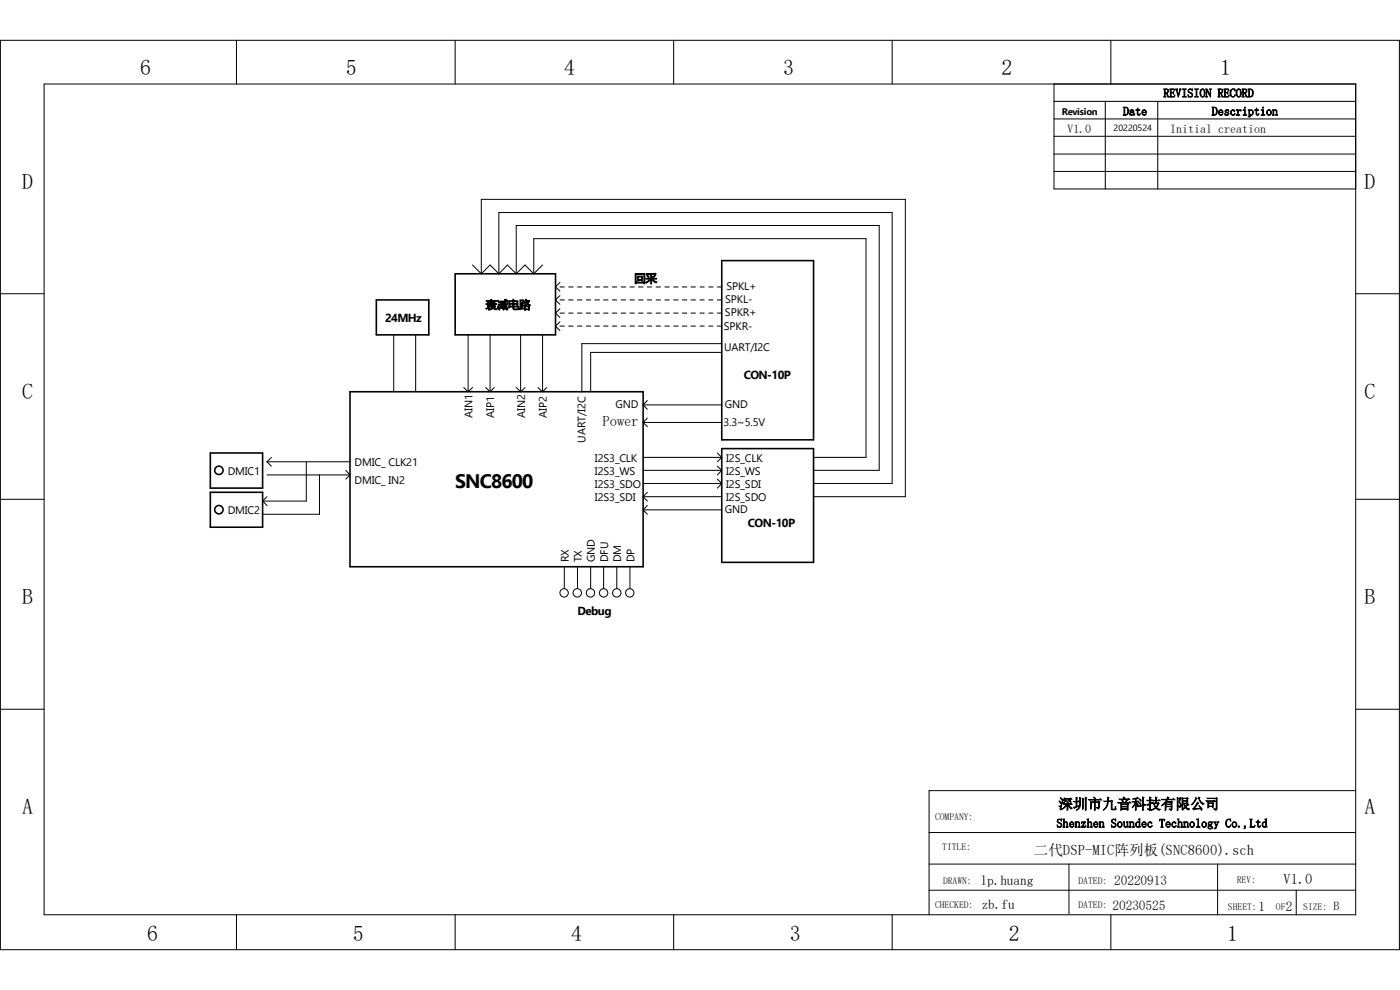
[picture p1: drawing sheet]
<svg xmlns="http://www.w3.org/2000/svg" width="297mm" height="210mm" viewBox="0 0 297 210" stroke-linecap="round" stroke-linejoin="round" font-family="sans-serif">
<g fill="none" stroke="#000" stroke-width=".21">
<path d="M.1 8.6h296.8v192.9h-296.8zM9.4 17.8h278.2v176.3h-278.2zM50.2 8.6v9.2M96.6 8.6v9.2M142.9 8.6v9.2M189.3 8.6v9.2M223.6 17.8v22.3h64M235.7 8.6v9.2M223.6 32.7h64M223.6 36.4h64M223.6 21.5h64M223.6 25.2h64"/>
<path d="M223.6 28.9h64M234.5 21.5v18.6M245.6 21.5v18.6M100.2 56.2l1.9 1.9M102.1 58.1v-15.8h90v63.1h-19.5M102.1 58.1l1.9-1.9 1.8 1.9M105.8 58.1v-13h83.5v57.5h-16.7M105.8 58.1l1.9-1.9 1.8 1.9M109.5 58.1v-10.3h77v52h-13.9M109.5 58.1l1.9-1.9 1.8 1.9M113.2 58.1v-7.5h70.5v46.4h-11.1M115.1 56.2l-1.9 1.9"/>
<path d="M118.8 59.9l-.9 1 .9 .9M.1 62.3h9.3M83.5 71v12.1M88.2 71v12.1M99.3 71v12.1M104 71v12.1M110.4 71v12.1M115.1 71v12.1M118.8 60.9h.9M118.8 63.6h.9M118.8 62.7l-.9 .9 .9 1M118.8 66.4h.9"/>
<path d="M118.8 65.5l-.9 .9 .9 1M118.8 69.2h.9M118.8 68.3l-.9 .9 .9 .9M120.6 60.9h1M120.6 63.6h1M120.6 66.4h1M120.6 69.2h1M122.5 60.9h.9M122.5 63.6h.9M122.5 66.4h.9M122.5 69.2h.9M124.4 60.9h.9"/>
<path d="M124.4 63.6h.9M124.4 66.4h.9M124.4 69.2h.9M126.2 60.9h1M126.2 63.6h1M126.2 66.4h1M126.2 69.2h1M128.1 60.9h.9M128.1 63.6h.9M128.1 66.4h.9M128.1 69.2h.9M129.9 60.9h1"/>
<path d="M129.9 63.6h1M129.9 66.4h1M129.9 69.2h1M131.8 60.9h.9M131.8 63.6h.9M131.8 66.4h.9M131.8 69.2h.9M133.6 60.9h1M133.6 63.6h1M133.6 66.4h1M133.6 69.2h1M135.5 60.9h.9"/>
<path d="M135.5 63.6h.9M135.5 66.4h.9M135.5 69.2h.9M137.3 60.9h1M137.3 63.6h1M137.3 66.4h1M137.3 69.2h1M139.2 60.9h.9M139.2 63.6h.9M139.2 66.4h.9M139.2 69.2h.9M141.1 60.9h.9"/>
<path d="M141.1 63.6h.9M141.1 66.4h.9M141.1 69.2h.9M142.9 60.9h.9M142.9 63.6h.9M142.9 66.4h.9M142.9 69.2h.9M144.7 60.9h1M144.7 63.6h1M144.7 66.4h1M144.7 69.2h1M146.6 60.9h.9"/>
<path d="M146.6 63.6h.9M146.6 66.4h.9M146.6 69.2h.9M148.5 60.9h.9M148.5 63.6h.9M148.5 66.4h.9M148.5 69.2h.9M150.4 60.9h.9M150.4 63.6h.9M150.4 66.4h.9M150.4 69.2h.9M152.2 60.9h.9"/>
<path d="M152.2 63.6h.9M152.2 66.4h.9M152.2 69.2h.9M153.1 74.8h-27.8v8.3M153.1 72.9h-29.7v10.2M287.6 62.3h9.3M56.6 98h17.7M56.6 98l1 .9M57.6 97l-1 1M65 98v8.3h-9.3M73.4 99.8l.9 1M98.4 82.2l.9 .9"/>
<path d="M100.2 82.2l-.9 .9M103 82.2l1 .9M104.9 82.2l-.9 .9M109.5 82.2l.9 .9M111.4 82.2l-1 .9M114.1 82.2l1 .9M116 82.2l-.9 .9M136.4 97h16.7M136.4 89.6l.9 .9M136.4 89.6h16.7M136.4 99.8h16.7M136.4 85.9l.9 .9"/>
<path d="M136.4 85.9h16.7M137.3 88.7l-.9 .9M137.3 85l-.9 .9M152.2 96.1l.9 .9M152.2 98.9l.9 .9M153.1 97l-.9 1M153.1 99.8l-.9 1M.1 105.9h9.3M55.7 106.3l.9 .9M56.6 100.8h17.7M56.6 105.4l-.9 .9M67.8 100.8v8.3h-12.1"/>
<path d="M74.3 100.8l-.9 .8M136.4 102.6h16.7M136.4 105.4h16.7M136.4 105.4l.9 .9M136.4 108.2l.9 .9M136.4 108.2h16.7M137.3 104.4l-.9 1M137.3 107.2l-.9 1M152.2 101.6l.9 1M153.1 102.6l-.9 .9M287.6 105.9h9.3M119.7 120.2v4.6"/>
<path d="M122.5 120.2v4.6M125.3 120.2v4.6M128.1 120.2v4.6M130.9 120.2v4.6M133.6 120.2v4.6M.1 150.5h9.3M287.7 150.5h9.2M197.1 176.6h90.5M287.6 167.7h-90.5v26.4M50.2 194.1v7.4M96.6 194.1v7.4M142.9 194.1v7.4"/>
<path d="M189.3 194.1v7.4M197.1 183.3h90.5M197.1 188.8h90.5M226.8 183.3v10.5M235.7 194.1v7.4M258.3 183.3v10.8M275 188.8v5.3"/>
<circle cx="119.7" cy="125.8" r=".89"/>
<circle cx="122.5" cy="125.8" r=".89"/>
<circle cx="125.3" cy="125.8" r=".89"/>
<circle cx="128.1" cy="125.8" r=".89"/>
<circle cx="130.9" cy="125.8" r=".89"/>
<circle cx="133.6" cy="125.8" r=".89"/>
</g>
<g fill="none" stroke="#000" stroke-width=".34">
<path d="M96.6 58.1h21.3v12.9h-21.3zM153.1 55.3h19.5v38h-19.5zM79.8 63.6h11.2v7.4h-11.2zM44.6 96.1h11.1v7.4h-11.1zM74.3 83.1h62.1v37.1h-62.1zM153.1 95.2h19.5v24.1h-19.5zM44.6 104.4h11.1v7.4h-11.1z"/>
<circle cx="46.4" cy="99.8" r=".89"/>
<circle cx="46.4" cy="108.1" r=".89"/>
</g>
<g font-size="4.6">
<text x="29.8" y="16">6</text>
<text x="73.4" y="16">5</text>
<text x="119.7" y="16">4</text>
<text x="166.1" y="16">3</text>
<text x="212.5" y="16">2</text>
<text x="258.9" y="16">1</text>
<text x="4.7" y="40.1">D</text>
<text x="289.5" y="40.1">D</text>
<text x="4.7" y="84.6">C</text>
<text x="289.5" y="84.6">C</text>
<text x="4.7" y="128.2">B</text>
<text x="289.5" y="128.2">B</text>
<text x="4.7" y="172.7">A</text>
<text x="289.5" y="172.7">A</text>
<text x="31.2" y="199.6">6</text>
<text x="74.8" y="199.6">5</text>
<text x="121.2" y="199.6">4</text>
<text x="167.6" y="199.6">3</text>
<text x="214" y="199.6">2</text>
<text x="260.3" y="199.6">1</text>
</g>
<text font-size="4.1" x="96.6" y="103.5">SNC8600</text>
<g font-size="3.1">
<text x="127.8" y="90.4">Power</text>
<text x="224.5" y="171.6">深圳市九音科技有限公司</text>
<text x="219.3" y="181.3">二代DSP-MIC阵列板(SNC8600).sch</text>
<text x="272.3" y="187.6">V1.0</text>
</g>
<g font-size="2.8">
<text x="208" y="187.7">lp.huang</text>
<text x="236.4" y="187.7">20220913</text>
<text x="208.3" y="192.9">zb.fu</text>
<text x="236.1" y="193">20230525</text>
<text x="267" y="193.3">1</text>
<text x="272.8" y="193.3">2</text>
</g>
<g font-size="2.5">
<text x="246.8" y="20.6">REVISION RECORD</text>
<text x="226.4" y="28.2">V1.0</text>
<text x="238.3" y="24.5">Date</text>
<text x="248.3" y="28.2">Initial creation</text>
<text x="257.1" y="24.5">Description</text>
<text x="81.7" y="68.3">24MHz</text>
<text x="157.8" y="80.3">CON-10P</text>
<text x="158.7" y="111.8">CON-10P</text>
<text x="122.5" y="130.4">Debug</text>
<text x="224.2" y="175.5">Shenzhen Soundec Technology Co.,Ltd</text>
<text x="282.9" y="193.1">B</text>
</g>
<g font-size="2.4">
<text x="134.6" y="59.9">回采</text>
<text x="103" y="65.5">衰减电路</text>
</g>
<g font-size="2.3">
<text x="153.8" y="64.3">SPKL-</text>
<text x="154.1" y="61.6">SPKL+</text>
<text x="153.5" y="69.9">SPKR-</text>
<text x="153.8" y="67.1">SPKR+</text>
<text x="153.6" y="74.5">UART/I2C</text>
<text x="100.2" y="88.7" transform="rotate(-90 100.2 88.7)">AIN1</text>
<text x="104.9" y="88.7" transform="rotate(-90 104.9 88.7)">AIP1</text>
<text x="111.4" y="88.7" transform="rotate(-90 111.4 88.7)">AIN2</text>
<text x="116" y="88.7" transform="rotate(-90 116 88.7)">AIP2</text>
<text x="130.6" y="86.6">GND</text>
<text x="153.8" y="86.6">GND</text>
<text x="124.2" y="94" transform="rotate(-90 124.2 94)">UART/I2C</text>
<text x="153.5" y="90.3">3.3~5.5V</text>
<text x="48.3" y="100.8">DMIC1</text>
<text x="75.2" y="98.9">DMIC_ CLK21</text>
<text x="126.2" y="98">I2S3_CLK</text>
<text x="126.2" y="100.8">I2S3_WS</text>
<text x="154.1" y="98">I2S_CLK</text>
<text x="154.1" y="100.8">I2S_WS</text>
<text x="75.2" y="102.6">DMIC_ IN2</text>
<text x="126.2" y="103.5">I2S3_SDO</text>
<text x="126.2" y="106.3">I2S3_SDI</text>
<text x="154.1" y="103.5">I2S_SDI</text>
<text x="154.1" y="106.3">I2S_SDO</text>
<text x="48.3" y="109.1">DMIC2</text>
<text x="153.8" y="108.9">GND</text>
<text x="120.7" y="119.3" transform="rotate(-90 120.7 119.3)">RX</text>
<text x="123.4" y="119.3" transform="rotate(-90 123.4 119.3)">TX</text>
<text x="126.2" y="119.3" transform="rotate(-90 126.2 119.3)">GND</text>
<text x="129" y="119.3" transform="rotate(-90 129 119.3)">DFU</text>
<text x="131.8" y="119.3" transform="rotate(-90 131.8 119.3)">DM</text>
<text x="134.6" y="119.3" transform="rotate(-90 134.6 119.3)">DP</text>
</g>
<g font-size="2">
<text x="225.3" y="24.5">Revision</text>
<text x="198.4" y="173.9">COMPANY:</text>
<text x="199.9" y="180.3">TITLE:</text>
<text x="200.1" y="187.6">DRAWN:</text>
<text x="228.8" y="187.6">DATED:</text>
<text x="262.4" y="187.4">REV:</text>
<text x="198.4" y="192.6">CHECKED:</text>
<text x="228.8" y="192.6">DATED:</text>
<text x="260.5" y="193">SHEET:</text>
<text x="270.7" y="193">OF</text>
<text x="276.5" y="193">SIZE:</text>
</g>
<text font-size="1.9" x="236.3" y="27.8">20220524</text>
</svg>
